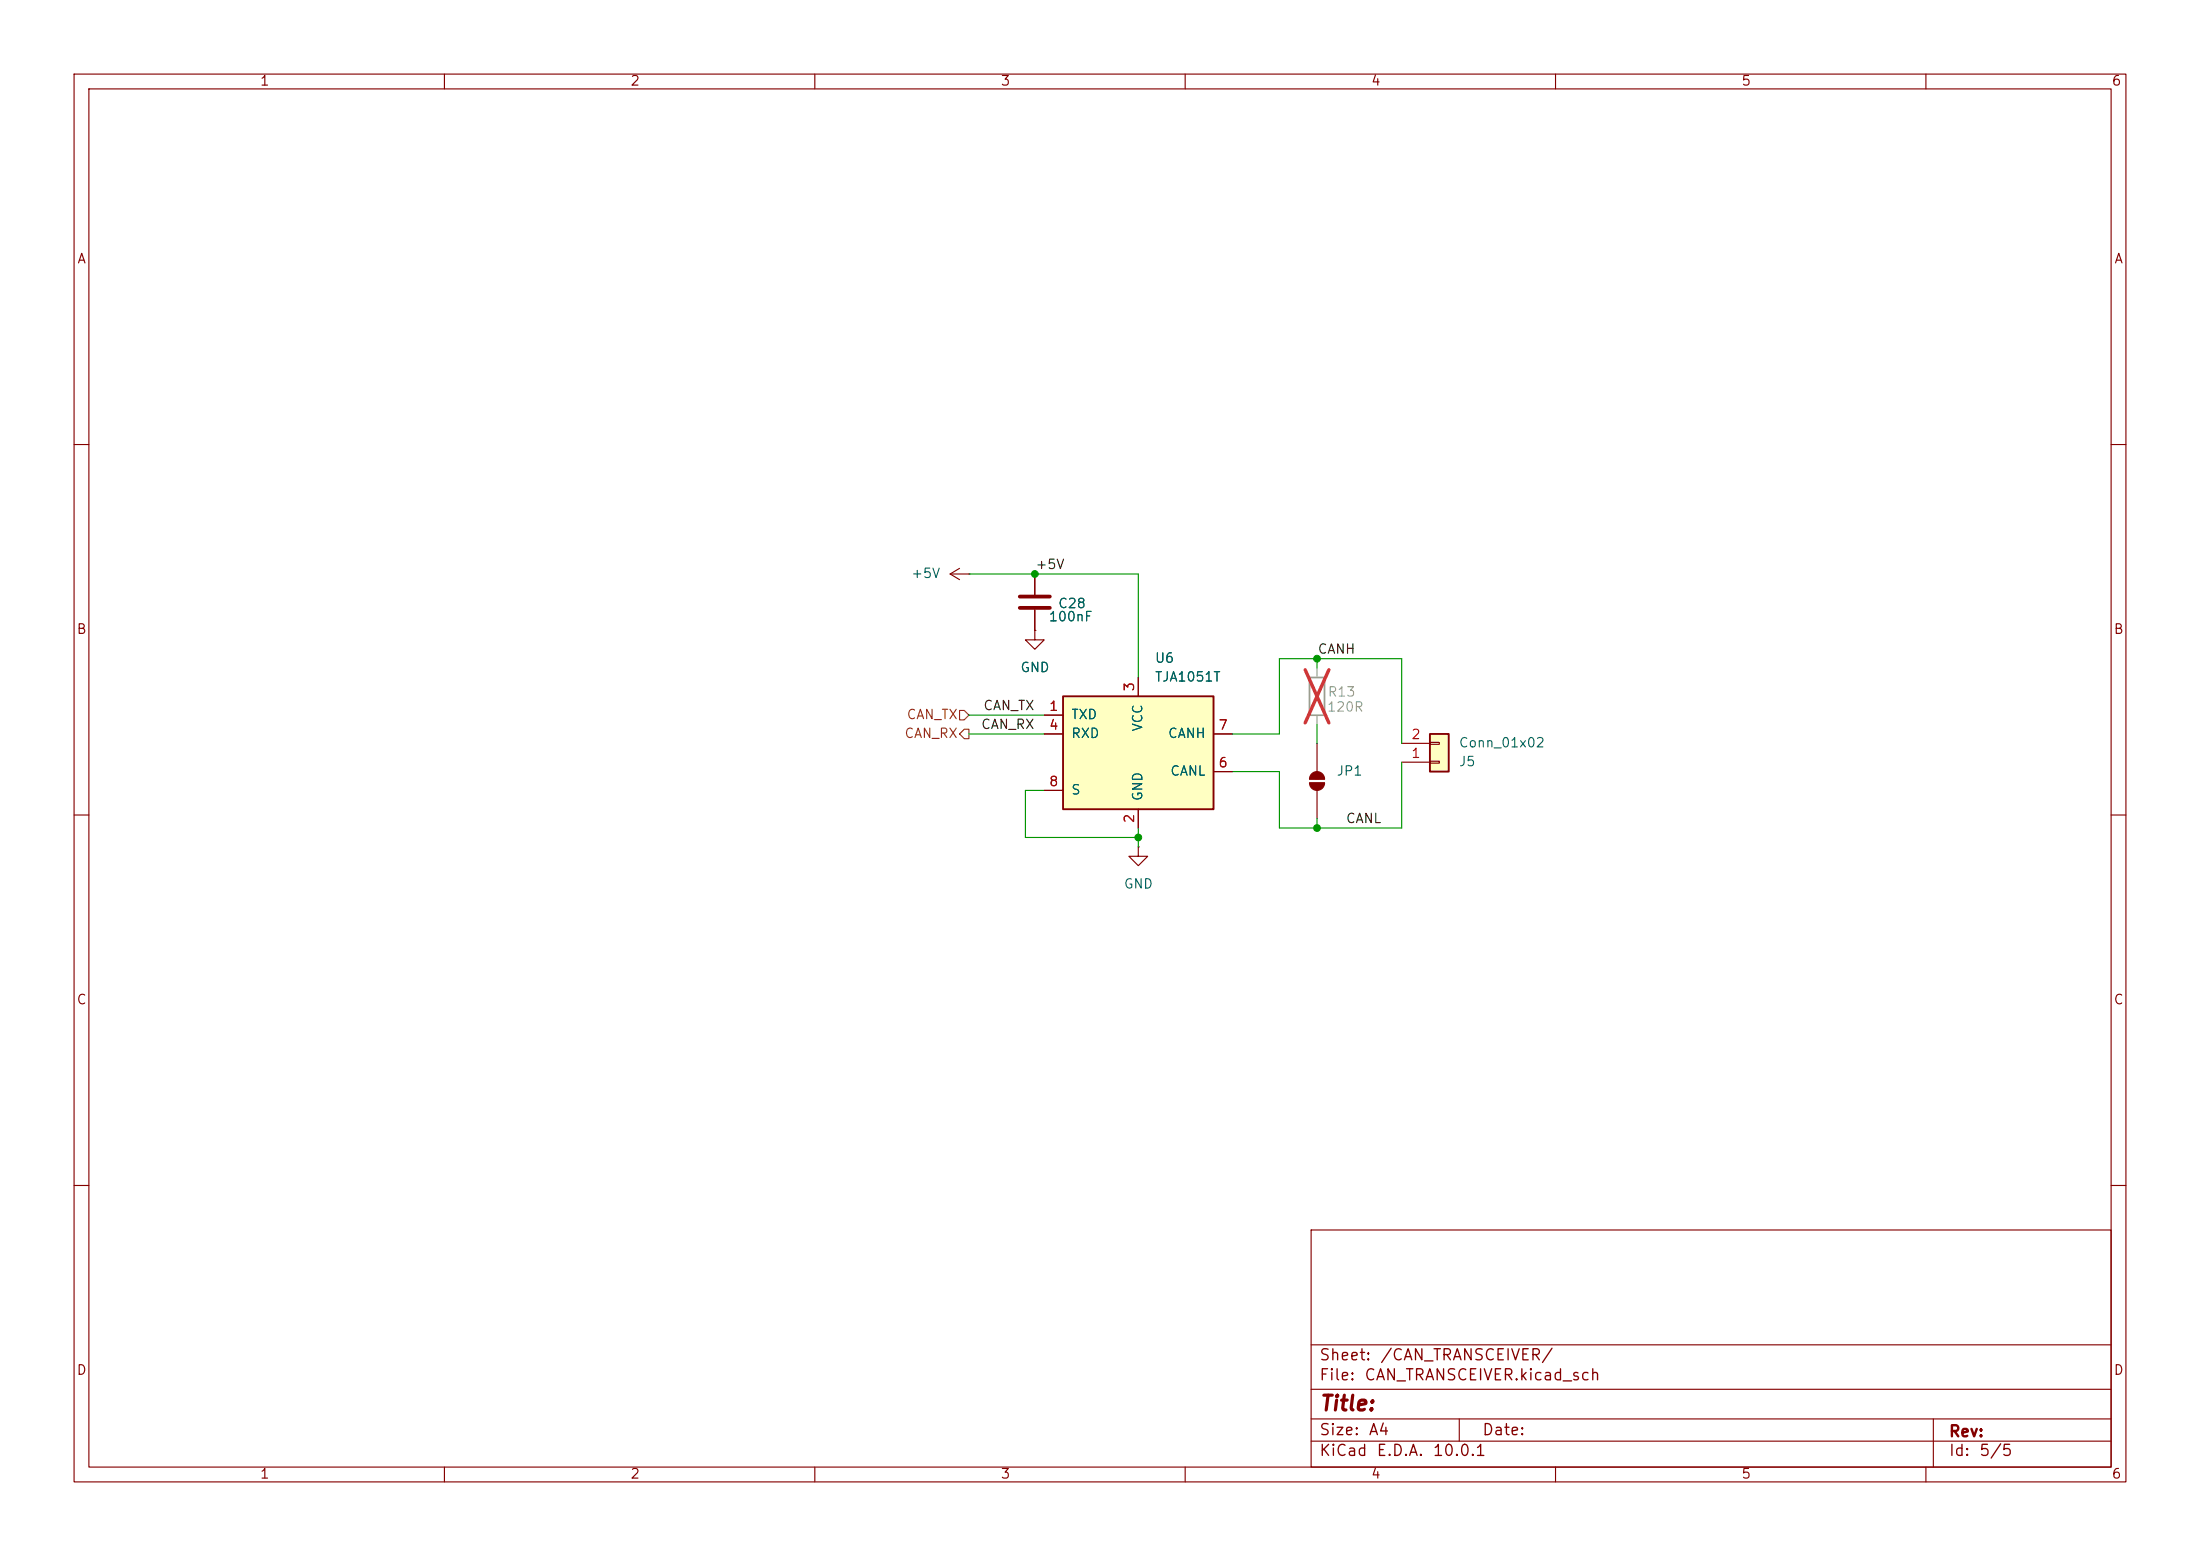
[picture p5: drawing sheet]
(kicad_sch
 (version 20260306)
 (generator "eeschema")
 (generator_version "10.0")
 (paper "A4")
 (lib_symbols
  (symbol "Connector_Generic:Conn_01x02"
   (pin_names
    (offset 1.016) (hide yes)) (exclude_from_sim no) (in_bom yes) (on_board yes)
   (in_pos_files yes)
   (duplicate_pin_numbers_are_jumpers no)
   (property "Reference" "J" (at 0 2.54 0) (show_name no) (do_not_autoplace no) (effects (font (size 1.27 1.27))))
   (property "Value" "Conn_01x02" (at 0 -5.08 0) (show_name no) (do_not_autoplace no) (effects (font (size 1.27 1.27))))
   (property "Footprint" "" (at 0 0 0) (show_name no) (do_not_autoplace no) (hide yes) (effects (font (size 1.27 1.27))))
   (property "Datasheet" "" (at 0 0 0) (show_name no) (do_not_autoplace no) (hide yes) (effects (font (size 1.27 1.27))))
   (property "Description" "Generic connector, single row, 01x02, script generated (kicad-library-utils/schlib/autogen/connector/)" (at 0 0 0) (show_name no) (do_not_autoplace no) (hide yes) (effects (font (size 1.27 1.27))))
   (symbol "Conn_01x02_1_1"
    (rectangle (start -1.27 1.27) (end 1.27 -3.81) (stroke (width 0.254) (type default)) (fill (type background)))
    (rectangle (start -1.27 0.127) (end 0 -0.127) (stroke (width 0.1524) (type default)) (fill (type none)))
    (rectangle (start -1.27 -2.413) (end 0 -2.667) (stroke (width 0.1524) (type default)) (fill (type none)))
    (pin passive line (at -5.08 0 0) (length 3.81) (name "Pin_1" (effects (font (size 1.27 1.27)))) (number "1" (effects (font (size 1.27 1.27)))))
    (pin passive line (at -5.08 -2.54 0) (length 3.81) (name "Pin_2" (effects (font (size 1.27 1.27)))) (number "2" (effects (font (size 1.27 1.27))))))
   (embedded_fonts no))
  (symbol "Device:C"
   (pin_numbers (hide yes))
   (pin_names
    (offset 0.254)) (exclude_from_sim no) (in_bom yes) (on_board yes)
   (in_pos_files yes)
   (duplicate_pin_numbers_are_jumpers no)
   (property "Reference" "C" (at 0.635 2.54 0) (show_name no) (do_not_autoplace no) (effects (font (size 1.27 1.27)) (justify left)))
   (property "Value" "C" (at 0.635 -2.54 0) (show_name no) (do_not_autoplace no) (effects (font (size 1.27 1.27)) (justify left)))
   (property "Footprint" "" (at 0.9652 -3.81 0) (show_name no) (do_not_autoplace no) (hide yes) (effects (font (size 1.27 1.27))))
   (property "Datasheet" "" (at 0 0 0) (show_name no) (do_not_autoplace no) (hide yes) (effects (font (size 1.27 1.27))))
   (property "Description" "Unpolarized capacitor" (at 0 0 0) (show_name no) (do_not_autoplace no) (hide yes) (effects (font (size 1.27 1.27))))
   (symbol "C_0_1"
    (polyline (pts (xy -2.032 0.762) (xy 2.032 0.762)) (stroke (width 0.508) (type default)) (fill (type none)))
    (polyline (pts (xy -2.032 -0.762) (xy 2.032 -0.762)) (stroke (width 0.508) (type default)) (fill (type none))))
   (symbol "C_1_1"
    (pin passive line (at 0 3.81 270) (length 2.794) (name "" (effects (font (size 1.27 1.27)))) (number "1" (effects (font (size 1.27 1.27)))))
    (pin passive line (at 0 -3.81 90) (length 2.794) (name "" (effects (font (size 1.27 1.27)))) (number "2" (effects (font (size 1.27 1.27))))))
   (embedded_fonts no))
  (symbol "Device:R"
   (pin_numbers (hide yes))
   (pin_names
    (offset 0)) (exclude_from_sim no) (in_bom yes) (on_board yes)
   (in_pos_files yes)
   (duplicate_pin_numbers_are_jumpers no)
   (property "Reference" "R" (at 2.032 0 90) (show_name no) (do_not_autoplace no) (effects (font (size 1.27 1.27))))
   (property "Value" "R" (at 0 0 90) (show_name no) (do_not_autoplace no) (effects (font (size 1.27 1.27))))
   (property "Footprint" "" (at -1.778 0 90) (show_name no) (do_not_autoplace no) (hide yes) (effects (font (size 1.27 1.27))))
   (property "Datasheet" "" (at 0 0 0) (show_name no) (do_not_autoplace no) (hide yes) (effects (font (size 1.27 1.27))))
   (property "Description" "Resistor" (at 0 0 0) (show_name no) (do_not_autoplace no) (hide yes) (effects (font (size 1.27 1.27))))
   (symbol "R_0_1"
    (rectangle (start -1.016 -2.54) (end 1.016 2.54) (stroke (width 0.254) (type default)) (fill (type none))))
   (symbol "R_1_1"
    (pin passive line (at 0 3.81 270) (length 1.27) (name "" (effects (font (size 1.27 1.27)))) (number "1" (effects (font (size 1.27 1.27)))))
    (pin passive line (at 0 -3.81 90) (length 1.27) (name "" (effects (font (size 1.27 1.27)))) (number "2" (effects (font (size 1.27 1.27))))))
   (embedded_fonts no))
  (symbol "Interface_CAN_LIN:TJA1051T"
   (pin_names
    (offset 1.016)) (exclude_from_sim no) (in_bom yes) (on_board yes)
   (in_pos_files yes)
   (duplicate_pin_numbers_are_jumpers no)
   (property "Reference" "U" (at -10.16 8.89 0) (show_name no) (do_not_autoplace no) (effects (font (size 1.27 1.27)) (justify left)))
   (property "Value" "TJA1051T" (at 1.27 8.89 0) (show_name no) (do_not_autoplace no) (effects (font (size 1.27 1.27)) (justify left)))
   (property "Footprint" "Package_SO:SOIC-8_3.9x4.9mm_P1.27mm" (at 0 -12.7 0) (show_name no) (do_not_autoplace no) (hide yes) (effects (font (size 1.27 1.27)
    (italic yes))))
   (property "Datasheet" "http://www.nxp.com/docs/en/data-sheet/TJA1051.pdf" (at 0 0 0) (show_name no) (do_not_autoplace no) (hide yes) (effects (font (size 1.27 1.27))))
   (property "Description" "High-Speed CAN Transceiver, silent mode, SOIC-8" (at 0 0 0) (show_name no) (do_not_autoplace no) (hide yes) (effects (font (size 1.27 1.27))))
   (symbol "TJA1051T_0_1"
    (rectangle (start -10.16 7.62) (end 10.16 -7.62) (stroke (width 0.254) (type default)) (fill (type background))))
   (symbol "TJA1051T_1_1"
    (pin input line (at -12.7 5.08 0) (length 2.54) (name "TXD" (effects (font (size 1.27 1.27)))) (number "1" (effects (font (size 1.27 1.27)))))
    (pin power_in line (at 0 -10.16 90) (length 2.54) (name "GND" (effects (font (size 1.27 1.27)))) (number "2" (effects (font (size 1.27 1.27)))))
    (pin power_in line (at 0 10.16 270) (length 2.54) (name "VCC" (effects (font (size 1.27 1.27)))) (number "3" (effects (font (size 1.27 1.27)))))
    (pin output line (at -12.7 2.54 0) (length 2.54) (name "RXD" (effects (font (size 1.27 1.27)))) (number "4" (effects (font (size 1.27 1.27)))))
    (pin no_connect line (at -10.16 -2.54 0) (length 2.54) (hide yes) (name "NC" (effects (font (size 1.27 1.27)))) (number "5" (effects (font (size 1.27 1.27)))))
    (pin bidirectional line (at 12.7 -2.54 180) (length 2.54) (name "CANL" (effects (font (size 1.27 1.27)))) (number "6" (effects (font (size 1.27 1.27)))))
    (pin bidirectional line (at 12.7 2.54 180) (length 2.54) (name "CANH" (effects (font (size 1.27 1.27)))) (number "7" (effects (font (size 1.27 1.27)))))
    (pin input line (at -12.7 -5.08 0) (length 2.54) (name "S" (effects (font (size 1.27 1.27)))) (number "8" (effects (font (size 1.27 1.27))))))
   (embedded_fonts no))
  (symbol "Jumper:SolderJumper_2_Open"
   (pin_numbers (hide yes))
   (pin_names
    (offset 0) (hide yes)) (exclude_from_sim no) (in_bom no) (on_board yes)
   (in_pos_files yes)
   (duplicate_pin_numbers_are_jumpers no)
   (property "Reference" "JP" (at 0 2.032 0) (show_name no) (do_not_autoplace no) (effects (font (size 1.27 1.27))))
   (property "Value" "SolderJumper_2_Open" (at 0 -2.54 0) (show_name no) (do_not_autoplace no) (effects (font (size 1.27 1.27))))
   (property "Footprint" "" (at 0 0 0) (show_name no) (do_not_autoplace no) (hide yes) (effects (font (size 1.27 1.27))))
   (property "Datasheet" "" (at 0 -7.62 0) (show_name no) (do_not_autoplace no) (hide yes) (effects (font (size 1.27 1.27))))
   (property "Description" "Solder Jumper, 2-pole, open" (at 0 -5.08 0) (show_name no) (do_not_autoplace no) (hide yes) (effects (font (size 1.27 1.27))))
   (symbol "SolderJumper_2_Open_0_1"
    (polyline (pts (xy -0.254 1.016) (xy -0.254 -1.016)) (stroke (width 0.1524) (type default)) (fill (type none)))
    (arc (start -0.254 -1.016) (mid -1.2656 0) (end -0.254 1.016) (stroke (width 0.1524) (type default)) (fill (type outline)))
    (arc (start 0.254 1.016) (mid 1.2656 0) (end 0.254 -1.016) (stroke (width 0.1524) (type default)) (fill (type outline)))
    (polyline (pts (xy 0.254 1.016) (xy 0.254 -1.016)) (stroke (width 0.1524) (type default)) (fill (type none))))
   (symbol "SolderJumper_2_Open_1_1"
    (pin passive line (at -5.08 0 0) (length 3.81) (name "A" (effects (font (size 1.27 1.27)))) (number "1" (effects (font (size 1.27 1.27)))))
    (pin passive line (at 5.08 0 180) (length 3.81) (name "B" (effects (font (size 1.27 1.27)))) (number "2" (effects (font (size 1.27 1.27))))))
   (embedded_fonts no))
  (symbol "power:+5V"
   (power global)
   (pin_numbers (hide yes))
   (pin_names
    (offset 0) (hide yes)) (exclude_from_sim no) (in_bom yes) (on_board yes)
   (in_pos_files yes)
   (duplicate_pin_numbers_are_jumpers no)
   (property "Reference" "#PWR" (at 0 -3.81 0) (show_name no) (do_not_autoplace no) (hide yes) (effects (font (size 1.27 1.27))))
   (property "Value" "+5V" (at 0 3.556 0) (show_name no) (do_not_autoplace no) (effects (font (size 1.27 1.27))))
   (property "Footprint" "" (at 0 0 0) (show_name no) (do_not_autoplace no) (hide yes) (effects (font (size 1.27 1.27))))
   (property "Datasheet" "" (at 0 0 0) (show_name no) (do_not_autoplace no) (hide yes) (effects (font (size 1.27 1.27))))
   (property "Description" "Power symbol creates a global label with name \"+5V\"" (at 0 0 0) (show_name no) (do_not_autoplace no) (hide yes) (effects (font (size 1.27 1.27))))
   (symbol "+5V_0_1"
    (polyline (pts (xy -0.762 1.27) (xy 0 2.54)) (stroke (width 0) (type default)) (fill (type none)))
    (polyline (pts (xy 0 2.54) (xy 0.762 1.27)) (stroke (width 0) (type default)) (fill (type none)))
    (polyline (pts (xy 0 0) (xy 0 2.54)) (stroke (width 0) (type default)) (fill (type none))))
   (symbol "+5V_1_1"
    (pin power_in line (at 0 0 90) (length 0) (name "" (effects (font (size 1.27 1.27)))) (number "1" (effects (font (size 1.27 1.27))))))
   (embedded_fonts no))
  (symbol "power:GND"
   (power global)
   (pin_numbers (hide yes))
   (pin_names
    (offset 0) (hide yes)) (exclude_from_sim no) (in_bom yes) (on_board yes)
   (in_pos_files yes)
   (duplicate_pin_numbers_are_jumpers no)
   (property "Reference" "#PWR" (at 0 -6.35 0) (show_name no) (do_not_autoplace no) (hide yes) (effects (font (size 1.27 1.27))))
   (property "Value" "GND" (at 0 -3.81 0) (show_name no) (do_not_autoplace no) (effects (font (size 1.27 1.27))))
   (property "Footprint" "" (at 0 0 0) (show_name no) (do_not_autoplace no) (hide yes) (effects (font (size 1.27 1.27))))
   (property "Datasheet" "" (at 0 0 0) (show_name no) (do_not_autoplace no) (hide yes) (effects (font (size 1.27 1.27))))
   (property "Description" "Power symbol creates a global label with name \"GND\" , ground" (at 0 0 0) (show_name no) (do_not_autoplace no) (hide yes) (effects (font (size 1.27 1.27))))
   (symbol "GND_0_1"
    (polyline (pts (xy 0 0) (xy 0 -1.27) (xy 1.27 -1.27) (xy 0 -2.54) (xy -1.27 -1.27) (xy 0 -1.27)) (stroke (width 0) (type default)) (fill (type none))))
   (symbol "GND_1_1"
    (pin power_in line (at 0 0 270) (length 0) (name "" (effects (font (size 1.27 1.27)))) (number "1" (effects (font (size 1.27 1.27))))))
   (embedded_fonts no)))
 (junction
  (at 177.8 88.9)
  (diameter 0)
  (color 0 0 0 0))
 (junction
  (at 177.8 111.76)
  (diameter 0)
  (color 0 0 0 0))
 (junction
  (at 139.7 77.47)
  (diameter 0)
  (color 0 0 0 0))
 (junction
  (at 153.67 113.03)
  (diameter 0)
  (color 0 0 0 0))
 (wire
  (pts (xy 177.8 111.76) (xy 189.23 111.76))
  (stroke (width 0) (type default)))
 (wire
  (pts (xy 177.8 88.9) (xy 189.23 88.9))
  (stroke (width 0) (type default)))
 (wire
  (pts (xy 189.23 102.87) (xy 189.23 111.76))
  (stroke (width 0) (type default)))
 (wire
  (pts (xy 172.72 111.76) (xy 177.8 111.76))
  (stroke (width 0) (type default)))
 (wire
  (pts (xy 130.81 77.47) (xy 139.7 77.47))
  (stroke (width 0) (type default)))
 (wire
  (pts (xy 153.67 91.44) (xy 153.67 77.47))
  (stroke (width 0) (type default)))
 (wire
  (pts (xy 172.72 99.06) (xy 172.72 88.9))
  (stroke (width 0) (type default)))
 (wire
  (pts (xy 177.8 97.79) (xy 177.8 100.33))
  (stroke (width 0) (type default)))
 (wire
  (pts (xy 138.43 113.03) (xy 153.67 113.03))
  (stroke (width 0) (type default)))
 (wire
  (pts (xy 177.8 110.49) (xy 177.8 111.76))
  (stroke (width 0) (type default)))
 (wire
  (pts (xy 172.72 88.9) (xy 177.8 88.9))
  (stroke (width 0) (type default)))
 (wire
  (pts (xy 153.67 111.76) (xy 153.67 113.03))
  (stroke (width 0) (type default)))
 (wire
  (pts (xy 153.67 113.03) (xy 153.67 114.3))
  (stroke (width 0) (type default)))
 (wire
  (pts (xy 130.81 96.52) (xy 140.97 96.52))
  (stroke (width 0) (type default)))
 (wire
  (pts (xy 153.67 77.47) (xy 139.7 77.47))
  (stroke (width 0) (type default)))
 (wire
  (pts (xy 166.37 104.14) (xy 172.72 104.14))
  (stroke (width 0) (type default)))
 (wire
  (pts (xy 172.72 104.14) (xy 172.72 111.76))
  (stroke (width 0) (type default)))
 (wire
  (pts (xy 177.8 90.17) (xy 177.8 88.9))
  (stroke (width 0) (type default)))
 (wire
  (pts (xy 138.43 106.68) (xy 138.43 113.03))
  (stroke (width 0) (type default)))
 (wire
  (pts (xy 166.37 99.06) (xy 172.72 99.06))
  (stroke (width 0) (type default)))
 (wire
  (pts (xy 189.23 88.9) (xy 189.23 100.33))
  (stroke (width 0) (type default)))
 (wire
  (pts (xy 130.81 99.06) (xy 140.97 99.06))
  (stroke (width 0) (type default)))
 (wire
  (pts (xy 140.97 106.68) (xy 138.43 106.68))
  (stroke (width 0) (type default)))
 (label "CAN_TX"
  (at 139.7 96.52 180)
  (effects (font (size 1.27 1.27)) (justify right bottom)))
 (label "+5V"
  (at 139.7 77.47 0)
  (effects (font (size 1.27 1.27)) (justify left bottom)))
 (label "CANH"
  (at 177.8 88.9 0)
  (effects (font (size 1.27 1.27)) (justify left bottom)))
 (label "CAN_RX"
  (at 139.7 99.06 180)
  (effects (font (size 1.27 1.27)) (justify right bottom)))
 (label "CANL"
  (at 181.61 111.76 0)
  (effects (font (size 1.27 1.27)) (justify left bottom)))
 (hierarchical_label "CAN_TX"
  (shape input)
  (at 130.81 96.52 180)
  (effects (font (size 1.27 1.27)) (justify right)))
 (hierarchical_label "CAN_RX"
  (shape output)
  (at 130.81 99.06 180)
  (effects (font (size 1.27 1.27)) (justify right)))
 (symbol
  (lib_id "power:+5V")
  (at 130.81 77.47 90)
  (unit 1)
  (body_style 1)
  (exclude_from_sim no)
  (in_bom yes)
  (on_board yes)
  (in_pos_files yes)
  (dnp no)
  (fields_autoplaced yes)
  (property "Reference" "#PWR032" (at 134.62 77.47 0) (hide yes) (show_name no) (do_not_autoplace no) (effects (font (size 1.27 1.27))))
  (property "Value" "+5V" (at 127 77.4699 90) (show_name no) (do_not_autoplace no) (effects (font (size 1.27 1.27)) (justify left)))
  (property "Footprint" "" (at 130.81 77.47 0) (hide yes) (show_name no) (do_not_autoplace no) (effects (font (size 1.27 1.27))))
  (property "Datasheet" "" (at 130.81 77.47 0) (hide yes) (show_name no) (do_not_autoplace no) (effects (font (size 1.27 1.27))))
  (property "Description" "Power symbol creates a global label with name \"+5V\"" (at 130.81 77.47 0) (hide yes) (show_name no) (do_not_autoplace no) (effects (font (size 1.27 1.27))))
  (pin "1"))
 (symbol
  (lib_id "power:GND")
  (at 153.67 114.3 0)
  (unit 1)
  (body_style 1)
  (exclude_from_sim no)
  (in_bom yes)
  (on_board yes)
  (in_pos_files yes)
  (dnp no)
  (fields_autoplaced yes)
  (property "Reference" "#PWR034" (at 153.67 120.65 0) (hide yes) (show_name no) (do_not_autoplace no) (effects (font (size 1.27 1.27))))
  (property "Value" "GND" (at 153.67 119.38 0) (show_name no) (do_not_autoplace no) (effects (font (size 1.27 1.27))))
  (property "Footprint" "" (at 153.67 114.3 0) (hide yes) (show_name no) (do_not_autoplace no) (effects (font (size 1.27 1.27))))
  (property "Datasheet" "" (at 153.67 114.3 0) (hide yes) (show_name no) (do_not_autoplace no) (effects (font (size 1.27 1.27))))
  (property "Description" "Power symbol creates a global label with name \"GND\" , ground" (at 153.67 114.3 0) (hide yes) (show_name no) (do_not_autoplace no) (effects (font (size 1.27 1.27))))
  (pin "1"))
 (symbol
  (lib_id "power:GND")
  (at 139.7 85.09 0)
  (unit 1)
  (body_style 1)
  (exclude_from_sim no)
  (in_bom yes)
  (on_board yes)
  (in_pos_files yes)
  (dnp no)
  (fields_autoplaced yes)
  (property "Reference" "#PWR033" (at 139.7 91.44 0) (hide yes) (show_name no) (do_not_autoplace no) (effects (font (size 1.27 1.27))))
  (property "Value" "GND" (at 139.7 90.17 0) (show_name no) (do_not_autoplace no) (effects (font (size 1.27 1.27))))
  (property "Footprint" "" (at 139.7 85.09 0) (hide yes) (show_name no) (do_not_autoplace no) (effects (font (size 1.27 1.27))))
  (property "Datasheet" "" (at 139.7 85.09 0) (hide yes) (show_name no) (do_not_autoplace no) (effects (font (size 1.27 1.27))))
  (property "Description" "Power symbol creates a global label with name \"GND\" , ground" (at 139.7 85.09 0) (hide yes) (show_name no) (do_not_autoplace no) (effects (font (size 1.27 1.27))))
  (pin "1"))
 (symbol
  (lib_id "Jumper:SolderJumper_2_Open")
  (at 177.8 105.41 90)
  (unit 1)
  (body_style 1)
  (exclude_from_sim no)
  (in_bom no)
  (on_board yes)
  (in_pos_files yes)
  (dnp no)
  (fields_autoplaced yes)
  (property "Reference" "JP1" (at 180.34 104.1399 90) (show_name no) (do_not_autoplace no) (effects (font (size 1.27 1.27)) (justify right)))
  (property "Value" "SolderJumper_2_Open" (at 180.34 106.6799 90) (hide yes) (show_name no) (do_not_autoplace no) (effects (font (size 1.27 1.27)) (justify right)))
  (property "Footprint" "Jumper:SolderJumper-2_P1.3mm_Open_TrianglePad1.0x1.5mm" (at 177.8 105.41 0) (hide yes) (show_name no) (do_not_autoplace no) (effects (font (size 1.27 1.27))))
  (property "Datasheet" "" (at 185.42 105.41 0) (hide yes) (show_name no) (do_not_autoplace no) (effects (font (size 1.27 1.27))))
  (property "Description" "Solder Jumper, 2-pole, open" (at 182.88 105.41 0) (hide yes) (show_name no) (do_not_autoplace no) (effects (font (size 1.27 1.27))))
  (pin "1")
  (pin "2"))
 (symbol
  (lib_id "Device:C")
  (at 139.7 81.28 0)
  (unit 1)
  (body_style 1)
  (exclude_from_sim no)
  (in_bom yes)
  (on_board yes)
  (in_pos_files yes)
  (dnp no)
  (property "Reference" "C28" (at 142.748 81.534 0) (show_name no) (do_not_autoplace no) (effects (font (size 1.27 1.27)) (justify left)))
  (property "Value" "100nF" (at 141.478 83.312 0) (show_name no) (do_not_autoplace no) (effects (font (size 1.27 1.27)) (justify left)))
  (property "Footprint" "Capacitor_SMD:C_0603_1608Metric_Pad1.08x0.95mm_HandSolder" (at 140.6652 85.09 0) (hide yes) (show_name no) (do_not_autoplace no) (effects (font (size 1.27 1.27))))
  (property "Datasheet" "" (at 139.7 81.28 0) (hide yes) (show_name no) (do_not_autoplace no) (effects (font (size 1.27 1.27))))
  (property "Description" "Unpolarized capacitor" (at 139.7 81.28 0) (hide yes) (show_name no) (do_not_autoplace no) (effects (font (size 1.27 1.27))))
  (pin "1")
  (pin "2"))
 (symbol
  (lib_id "Connector_Generic:Conn_01x02")
  (at 194.31 102.87 0)
  (mirror x)
  (unit 1)
  (body_style 1)
  (exclude_from_sim no)
  (in_bom no)
  (on_board yes)
  (in_pos_files yes)
  (dnp no)
  (property "Reference" "J5" (at 196.85 102.8701 0) (show_name no) (do_not_autoplace no) (effects (font (size 1.27 1.27)) (justify left)))
  (property "Value" "Conn_01x02" (at 196.85 100.3301 0) (show_name no) (do_not_autoplace no) (effects (font (size 1.27 1.27)) (justify left)))
  (property "Footprint" "TerminalBlock_Phoenix:TerminalBlock_Phoenix_MKDS-1,5-2-5.08_1x02_P5.08mm_Horizontal" (at 194.31 102.87 0) (hide yes) (show_name no) (do_not_autoplace no) (effects (font (size 1.27 1.27))))
  (property "Datasheet" "" (at 194.31 102.87 0) (hide yes) (show_name no) (do_not_autoplace no) (effects (font (size 1.27 1.27))))
  (property "Description" "Generic connector, single row, 01x02, script generated (kicad-library-utils/schlib/autogen/connector/)" (at 194.31 102.87 0) (hide yes) (show_name no) (do_not_autoplace no) (effects (font (size 1.27 1.27))))
  (pin "1")
  (pin "2"))
 (symbol
  (lib_id "Interface_CAN_LIN:TJA1051T")
  (at 153.67 101.6 0)
  (unit 1)
  (body_style 1)
  (exclude_from_sim no)
  (in_bom yes)
  (on_board yes)
  (in_pos_files yes)
  (dnp no)
  (fields_autoplaced yes)
  (property "Reference" "U6" (at 155.8133 88.9 0) (show_name no) (do_not_autoplace no) (effects (font (size 1.27 1.27)) (justify left)))
  (property "Value" "TJA1051T" (at 155.8133 91.44 0) (show_name no) (do_not_autoplace no) (effects (font (size 1.27 1.27)) (justify left)))
  (property "Footprint" "Package_SO:SOIC-8_3.9x4.9mm_P1.27mm" (at 153.67 114.3 0) (hide yes) (show_name no) (do_not_autoplace no) (effects (font (size 1.27 1.27)
    (italic yes))))
  (property "Datasheet" "http://www.nxp.com/docs/en/data-sheet/TJA1051.pdf" (at 153.67 101.6 0) (hide yes) (show_name no) (do_not_autoplace no) (effects (font (size 1.27 1.27))))
  (property "Description" "High-Speed CAN Transceiver, silent mode, SOIC-8" (at 153.67 101.6 0) (hide yes) (show_name no) (do_not_autoplace no) (effects (font (size 1.27 1.27))))
  (pin "6")
  (pin "3")
  (pin "2")
  (pin "7")
  (pin "1")
  (pin "8")
  (pin "4")
  (pin "5"))
 (symbol
  (lib_id "Device:R")
  (at 177.8 93.98 0)
  (mirror y)
  (unit 1)
  (body_style 1)
  (exclude_from_sim no)
  (in_bom yes)
  (on_board yes)
  (in_pos_files yes)
  (dnp yes)
  (property "Reference" "R13" (at 181.102 93.472 0) (show_name no) (do_not_autoplace no) (effects (font (size 1.27 1.27))))
  (property "Value" "120R" (at 181.61 95.504 0) (show_name no) (do_not_autoplace no) (effects (font (size 1.27 1.27))))
  (property "Footprint" "Resistor_SMD:R_0603_1608Metric_Pad0.98x0.95mm_HandSolder" (at 179.578 93.98 90) (hide yes) (show_name no) (do_not_autoplace no) (effects (font (size 1.27 1.27))))
  (property "Datasheet" "" (at 177.8 93.98 0) (hide yes) (show_name no) (do_not_autoplace no) (effects (font (size 1.27 1.27))))
  (property "Description" "Resistor" (at 177.8 93.98 0) (hide yes) (show_name no) (do_not_autoplace no) (effects (font (size 1.27 1.27))))
  (pin "2")
  (pin "1")))
